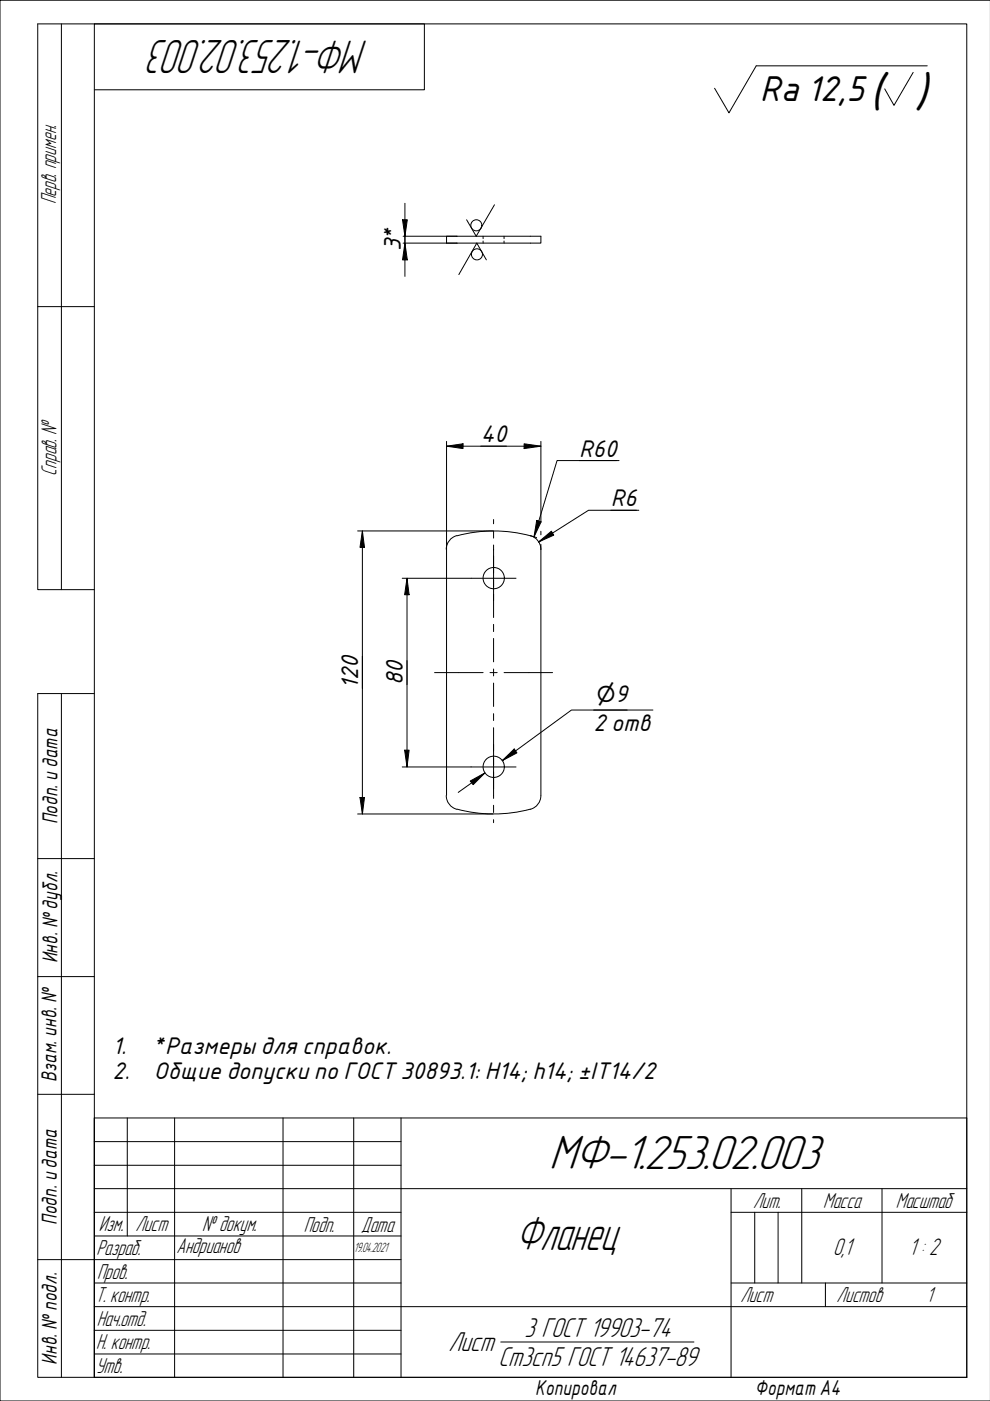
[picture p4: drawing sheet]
<svg xmlns="http://www.w3.org/2000/svg" width="210mm" height="297mm" viewBox="0 0 210 297" stroke-linecap="round" stroke-linejoin="round" font-family="sans-serif">
<g fill="none" stroke="#000" stroke-width=".21">
<path d="M13 5.1v119.9M20 5.1h185v286.9h-185zM20 19h70v-13.9h-82v119.9h12M193.6 15.4l-4.1 6.9-1.9-3.5M196.6 14h-36.3l-5.7 9.9-3.1-5.2M210 0h-210v297h210M85.3 46.6h1.1l-.5 3.5zM85.5 50.1h29.2v1.4h-29.2M85.9 51.5l.5 3.6h-1.1zM85.9 43.1v15.5M96.9 50.1h-2.2v1.4M102.4 50.1v.5"/>
<path d="M102.4 51.1v.4M103.1 55.1l-2-3.6-3.8 6.7M104.8 43.4l-3.8 6.7-2.1-3.5M106.9 50.1v.5M106.9 51.1v.4M8 65h12M94.7 94.6l3.5-.5v1zM94.7 93.6v75M94.7 94.6h20M111.1 94.1l3.6 .5-3.6 .5zM114.7 93.6v17.1M122.8 97.6h7.9"/>
<path d="M131.3 97.6h-13.2l-4.9 16.2M75.8 112.6h28.7M76.8 112.6l.5 3.5h-1zM76.8 112.6v60M96.8 113.6a3 3 0 0 0-2.2 2.9M96.9 113.6a30 30 0 0 1 16.9 .4M104.6 110.2v.8M104.6 112.6v1.5M104.6 115.6v15.3M112.4 113.6a3 3 0 0 1 2.3 2.9M113.8 110.3l.9 .3-1.5 3.2zM114.2 114.9l2.7-2.3 .5 .9z"/>
<path d="M114.7 115.4v53.3a3 3 0 0 1-2.3 2.9M114.7 112.6v.8M129.5 108.2h5.4M135.4 108.2h-10.6l-10.6 6.7M85.3 122.6h24.1M86.3 122.6l.4 3.5h-.9zM86.3 122.6v40M104.6 132.4v1.5M104.6 135.4v4.9M13 147.1v144.9M20 147.1h-12v144.9h12M85.8 159.1h.9l-.4 3.5z"/>
<path d="M92.1 142.6h10.3M103.9 142.6h1.5M104.6 141.8v1.5M104.6 144.8v5M104.6 151.3v1.5M104.6 154.3v15M106.9 142.6h10.3M125.9 150.5h7.1M138.4 150.5h-17.2l-14.7 10.8 2.8-2.1M75.8 172.6h28.7M76.3 169.1h1l-.5 3.5zM85.3 162.6h24.1"/>
<path d="M94.6 168.7a3 3 0 0 0 2.2 2.9M96.9 171.6a30 30 0 0 0 15.6 0M99.7 165.6l3.1-1.7-2.5 2.5zM102.8 163.9l-5.6 4.1M104.6 170.7v1.6M104.6 173.8v.6M106.5 161.3l2.5-2.5 .6 .8zM8 182h12M8 207.1h12M8 232h12M27 237v25.1M37 237v55"/>
<path d="M60 237v55M75 237v55M85 237v55M20 257h65M20 252h185M20 242h65M20 247.1h65M155 257h50M155 252v40M160 257v15M165 257v15M170 252v20"/>
<path d="M187 252v20M8 267.1h77M20 272h65M20 277h185M20 262.1h65M155 272h50M175 272v5M20 292v-55h185v55M20 282.1h65M20 287.1h65M20 292h185M106.2 284.5h40.9"/>
<circle cx="101" cy="47.8" r="1.17"/>
<circle cx="101.1" cy="53.9" r="1.17"/>
<circle cx="104.7" cy="122.6" r="2.25"/>
<circle cx="104.7" cy="162.6" r="2.25"/>
</g>
<g fill="#000">
<path d="M85.3 46.6h1.1l-.5 3.5z" fill-rule="evenodd"/>
<path d="M85.9 51.5l.5 3.6h-1.1z" fill-rule="evenodd"/>
<path d="M94.7 94.6l3.5-.5v1z" fill-rule="evenodd"/>
<path d="M111.1 94.1l3.6 .5-3.6 .5z" fill-rule="evenodd"/>
<path d="M76.8 112.6l.5 3.5h-1z" fill-rule="evenodd"/>
<path d="M113.8 110.3l.9 .3-1.5 3.2z" fill-rule="evenodd"/>
<path d="M114.2 114.9l2.7-2.3 .5 .9z" fill-rule="evenodd"/>
<path d="M86.3 122.6l.4 3.5h-.9z" fill-rule="evenodd"/>
<path d="M85.8 159.1h.9l-.4 3.5z" fill-rule="evenodd"/>
<path d="M106.5 161.3l2.5-2.5 .6 .8z" fill-rule="evenodd"/>
<path d="M76.3 169.1h1l-.5 3.5z" fill-rule="evenodd"/>
<path d="M99.7 165.6l3.1-1.7-2.5 2.5z" fill-rule="evenodd"/>
</g>
<g font-size="10.7">
<text x="78" y="8.5" transform="rotate(180 78 8.5)">МФ-1.253.02.003</text>
<text x="116.5" y="248">МФ-1.253.02.003</text>
<text x="109.3" y="265">Фланец</text>
</g>
<text font-size="9.5" x="184.3" y="22.7">( )</text>
<text font-size="7.3" x="161.1" y="21.3">Ra 12,5</text>
<g font-size="6.1">
<text x="95.1" y="286.5">Лист</text>
<text x="111.2" y="283.5">3 ГОСТ 19903-74</text>
<text x="105.7" y="289.5">Ст3сп5 ГОСТ 14637-89</text>
</g>
<g font-size="5.4">
<text x="176.7" y="266">0,1</text>
<text x="192.8" y="266.2">1 : 2</text>
</g>
<g font-size="4.9">
<text x="85" y="53.3" transform="rotate(-90 85 53.3)">3*</text>
<text x="101.9" y="93.7">40</text>
<text x="122.8" y="96.8">R60</text>
<text x="129.5" y="107.3">R6</text>
<text x="75.9" y="146" transform="rotate(-90 75.9 146)">120</text>
<text x="85.4" y="145.1" transform="rotate(-90 85.4 145.1)">80</text>
<text x="125.9" y="148.9">⌀9</text>
<text x="125.9" y="154.9">2 отв</text>
<text x="23.9" y="223.4">1.</text>
<text x="32.6" y="223.4">*Размеры для справок.</text>
<text x="23.9" y="228.7">2.</text>
<text x="32.6" y="228.7">Общие допуски по ГОСТ30893.1: Н14; h14; ±IT14/2</text>
</g>
<g font-size="4.8">
<text x="11.9" y="43.4" transform="rotate(-90 11.9 43.4)">Перв. примен.</text>
<text x="12" y="100.9" transform="rotate(-90 12 100.9)">Справ. №</text>
<text x="159.7" y="256.1">Лит.</text>
<text x="174.6" y="256.1">Масса</text>
<text x="189.9" y="256.1">Масштаб</text>
<text x="21" y="261.1">Изм.</text>
<text x="28.7" y="261.1">Лист</text>
<text x="42.9" y="261">№ докум.</text>
<text x="64.4" y="261.2">Подп.</text>
<text x="76.6" y="261.3">Дата</text>
<text x="20.4" y="266.2">Разраб.</text>
<text x="37.4" y="265.7">Андрианов</text>
<text x="20.6" y="271.1">Пров.</text>
<text x="20.3" y="276.1">Т. контр.</text>
<text x="20.5" y="281.1">Нач.отд.</text>
<text x="157" y="276.1">Лист</text>
<text x="177.4" y="276.1">Листов</text>
<text x="196.4" y="276">1</text>
<text x="20.4" y="286.1">Н. контр.</text>
<text x="20.3" y="291.1">Утв.</text>
</g>
<g font-size="4.4">
<text x="12.2" y="174.8" transform="rotate(-90 12.2 174.8)">Подп. идата</text>
<text x="12.2" y="204.3" transform="rotate(-90 12.2 204.3)">Инв. №дубл.</text>
<text x="12" y="229.5" transform="rotate(-90 12 229.5)">Взам. инв. №</text>
<text x="12.1" y="259.8" transform="rotate(-90 12.1 259.8)">Подп. идата</text>
<text x="12.1" y="289.4" transform="rotate(-90 12.1 289.4)">Инв. №подл.</text>
<text x="113.5" y="295.8">Копировал</text>
<text x="160" y="295.7">Формат A4</text>
</g>
<text font-size="3" x="75" y="265.5">19.04.2021</text>
</svg>
